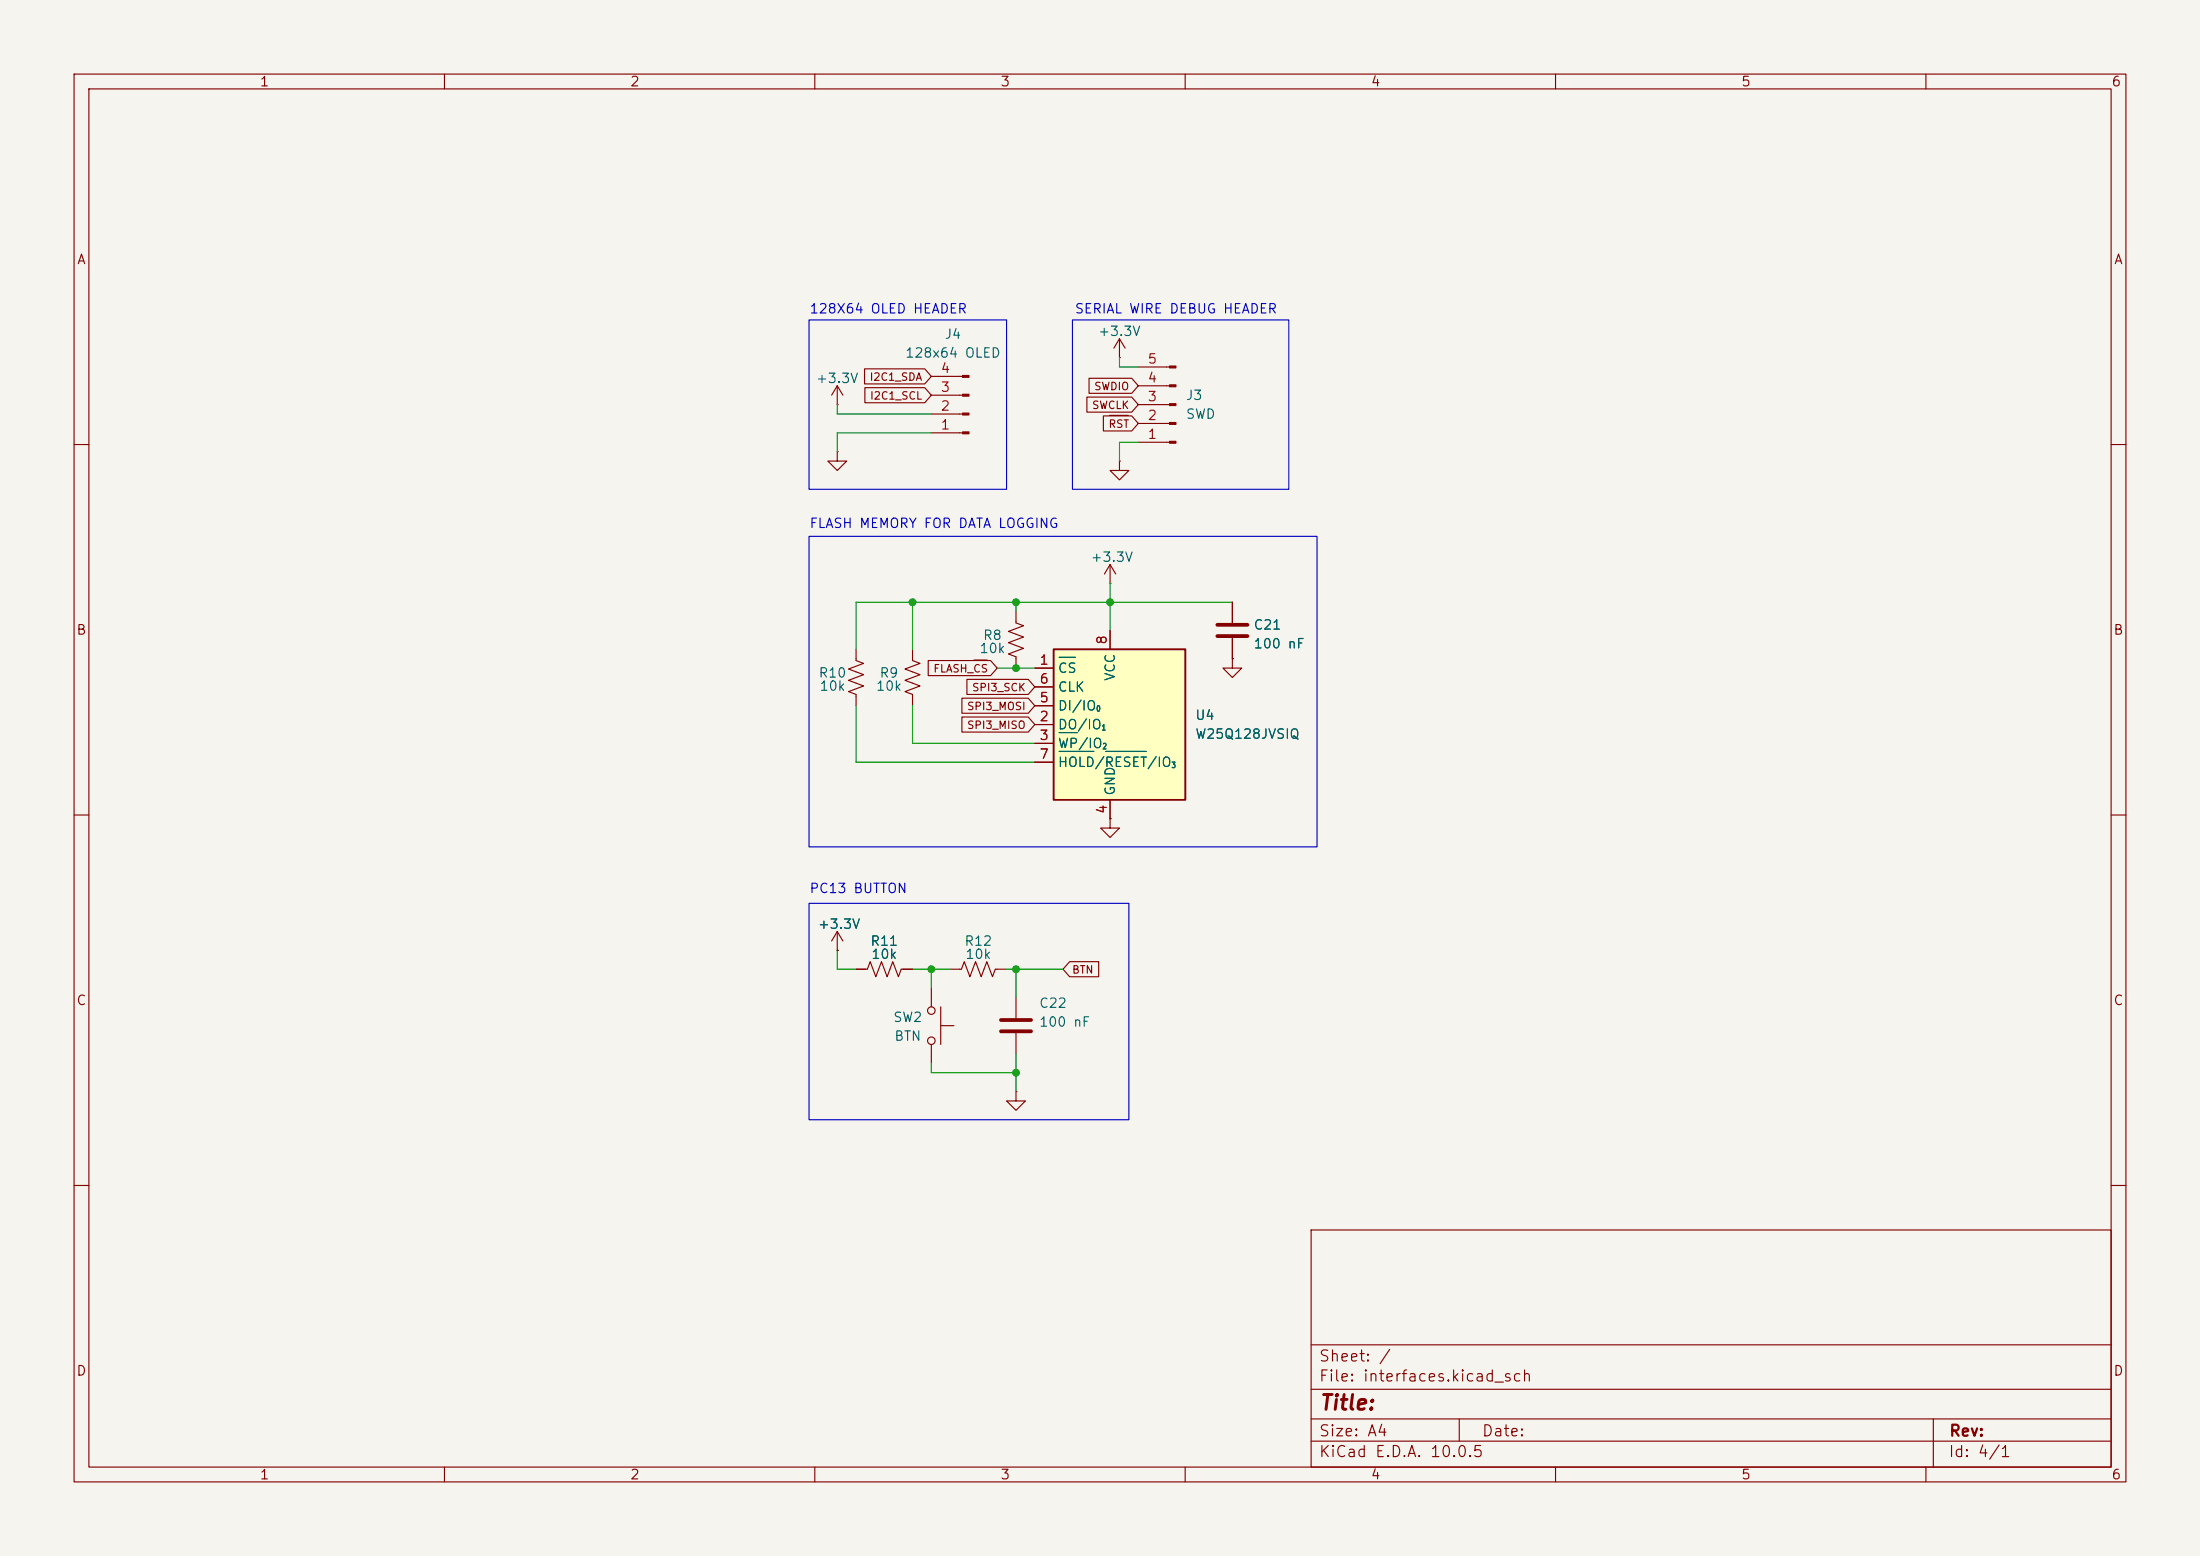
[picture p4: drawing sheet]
<svg xmlns="http://www.w3.org/2000/svg" width="297mm" height="210mm" viewBox="0 0 297 210" stroke-linecap="round" stroke-linejoin="round" font-family="sans-serif">
<path d="M0 0h297v210h-297z" fill="#f5f4ef" stroke="#f5f4ef" stroke-width=".14"/>
<g fill="none" stroke="#840000" stroke-width=".15">
<path d="M10 10h277v190h-277zM12 12h273v186h-273zM60 10v2M110 10v2M160 10v2M210 10v2M260 10v2M113 54.6h.1M113 52.1l-.7 1.2M113 52.1l.8 1.2M113 52.1v2.5M125.7 58.4h4.2"/>
<path d="M125.7 55.9h4.2M125.7 53.3h4.2M125.7 50.8h4.2M151.1 48.3h.1M151.1 45.7l-.7 1.3M151.1 45.7l.8 1.3M151.1 45.7v2.6M153.7 59.7h4.2M153.7 57.2h4.2M153.7 54.6h4.2M153.7 52.1h4.2M153.7 49.5h4.2"/>
<path d="M10 60h2M113 61v1.2h1.3l-1.3 1.3-1.2-1.3h1.2M113 61h.1M149.9 78.7h.1M149.9 76.2l-.8 1.3M149.9 76.2l.7 1.3M149.9 76.2v2.5M151.1 62.2v1.3h1.3l-1.3 1.3-1.2-1.3h1.2M151.1 62.2h.1M285 60h2M115.6 87.6v1.6l1 .3-2 .8 2 .8-2 .7 2 .8-2 .7 1 .4v1.6M123.2 87.6v1.6l1 .3-2 .8 2 .8-2 .7 2 .8-2 .7 1 .4v1.6"/>
<path d="M137.2 82.6v1.5l1 .4-2.1 .7 2.1 .8-2.1 .7 2.1 .8-2.1 .8 1.1 .3v1.6M166.4 88.9v1.3h1.2l-1.2 1.2-1.3-1.2h1.3M166.4 88.9h.1M166.4 81.3v2.8M166.4 86.1v2.8M10 110h2M149.9 110.5v1.3h1.2l-1.2 1.2-1.3-1.2h1.3M149.9 110.5h.1M285 110h2M113 128.3h.1M113 125.7v2.6M113 125.7l-.7 1.3"/>
<path d="M113 125.7l.8 1.3M115.6 130.8h1.5l.4-1 .7 2 .8-2 .8 2 .7-2 .8 2 .4-1h1.5M125.7 133.4v2.5M127 138.4h1.8M127 135.9v5.1M128.3 130.8h1.5l.4-1 .7 2 .8-2 .8 2 .7-2 .8 2 .4-1h1.5M137.2 134.6v2.8M137.2 139.4v2.8M125.7 141v2.5M137.2 147.3v1.3h1.2l-1.2 1.3-1.3-1.3h1.3M137.2 147.3h.1M10 160h2"/>
<path d="M177 166h108v32h-108zM285 160h2M60 198v2M110 198v2M160 198v2M177 194.5h108M177 191.5h108M177 187.5h108M177 181.5h108M197 191.5v3M210 198v2M260 198v2"/>
<path d="M261 191.5v6.5"/>
<circle cx="125.7" cy="136.4" r=".51"/>
<circle cx="125.7" cy="140.5" r=".51"/>
</g>
<g fill="#840000" stroke="#840000" stroke-width=".15">
<path d="M129.9 58.3h.9v.2h-.9z"/>
<path d="M129.9 55.8h.9v.2h-.9z"/>
<path d="M129.9 53.2h.9v.3h-.9z"/>
<path d="M129.9 50.7h.9v.2h-.9z"/>
<path d="M157.9 59.6h.8v.2h-.8z"/>
<path d="M157.9 57h.8v.3h-.8z"/>
<path d="M157.9 54.5h.8v.2h-.8z"/>
<path d="M157.9 51.9h.8v.3h-.8z"/>
<path d="M157.9 49.4h.8v.3h-.8z"/>
</g>
<path d="M164.3 84.3h4.1M164.3 85.9h4.1M135.1 137.7h4.1M135.1 139.2h4.1" fill="none" stroke="#840000" stroke-width=".51"/>
<path d="M142.2 87.6h17.8v20.4h-17.8z" fill="#ffffc2"/>
<path d="M142.2 87.6h17.8v20.4h-17.8z" fill="none" stroke="#840000" stroke-width=".25"/>
<g fill="none" stroke="#840000" stroke-width=".15">
<path d="M116.7 49.8h8.1l.9 1-.9 1h-8.1zM116.8 52.3h8l.9 1-.9 1.1h-8zM146.7 53.6h6.1l.9 1-.9 1h-6.1zM147 51.1h5.8l.9 1-.9 1h-5.8zM149 56.1h3.8l.9 1.1-.9 1h-3.8zM149.8 56.1h2.5M125.3 89.2h8.4l.9 1-.9 1h-8.4zM129.9 96.8h8.9l.9 1-.9 1h-8.9zM129.9 94.2h8.9l.9 1.1-.9 1h-8.9zM130.5 91.7h8.3l.9 1-.9 1h-8.3zM131.5 89.1h1.8M139.7 90.2h2.5"/>
<path d="M139.7 97.8h2.5M139.7 95.3h2.5M139.7 92.7h2.5M149.9 85.1v2.5M166.4 88.9h.1M166.4 81.3v2.8M166.4 86.1v2.8M139.7 100.3h2.5M139.7 102.9h2.5M149.9 110.5h.1M149.9 108v2.5M113 128.3h.1"/>
<path d="M115.6 130.8h1.2M121.9 130.8h1.3M144.4 129.8h3.9v2h-3.9l-.9-1z"/>
</g>
<path d="M143 88.7h2.2M143 98.9h2.4M143 101.4h4.7M149.3 101.4h5.5" fill="none" stroke="#006464" stroke-width=".15"/>
<g fill="none" stroke="#009600" stroke-width=".15">
<path d="M113 54.6v1.3h12.7M125.7 58.4h-12.7v2.6M151.1 48.3v1.2h2.6M153.7 59.7h-2.6v2.5M149.9 78.7v6.4M115.6 95.3v7.6h24.1M123.2 81.3v6.3M123.2 95.3v5h16.5M134.6 90.2h5.1M137.2 81.3v1.3M166.4 81.3h-50.8v6.3M113 128.3v2.5h2.6"/>
<path d="M123.2 130.8h5.1M125.7 130.8v2.6M135.9 130.8h7.6M137.2 130.8v3.8M125.7 143.5v1.3h11.5M137.2 142.2v5.1"/>
</g>
<path d="M109.2 43.2h26.7v22.8h-26.7zM144.8 43.2h29.2v22.8h-29.2zM109.2 72.4h68.6v41.9h-68.6zM109.2 121.9h43.2v29.2h-43.2z" fill="none" stroke="#0000c2" stroke-width=".15"/>
<g fill="#009600" stroke="#009600" stroke-width=".14">
<circle cx="137.2" cy="90.2" r=".46"/>
<circle cx="123.2" cy="81.3" r=".46"/>
<circle cx="137.2" cy="81.3" r=".46"/>
<circle cx="149.9" cy="81.3" r=".46"/>
<circle cx="125.7" cy="130.8" r=".46"/>
<circle cx="137.2" cy="130.8" r=".46"/>
<circle cx="137.2" cy="144.8" r=".46"/>
</g>
<text font-size="2" fill="#840000" x="178" y="190.8">Title:</text>
<g font-size="1.5" fill="#840000">
<text x="178" y="184.1">Sheet: /</text>
<text x="178" y="186.8">File: interfaces.kicad_sch</text>
<text x="178" y="197">KiCad E.D.A. 10.0.5</text>
<text x="178" y="194.2">Size: A4</text>
<text x="200" y="194.2">Date:</text>
<text x="263" y="197">Id: 4/1</text>
<text x="263" y="194.2">Rev:</text>
</g>
<g font-size="1.3" fill="#840000">
<text x="35" y="12">1</text>
<text x="85" y="12">2</text>
<text x="135" y="12">3</text>
<text x="185" y="12">4</text>
<text x="235" y="12">5</text>
<text x="285" y="12">6</text>
<text x="10.3" y="36">A</text>
<text x="285.3" y="36">A</text>
<text x="10.2" y="86">B</text>
<text x="285.2" y="86">B</text>
<text x="10.2" y="136">C</text>
<text x="285.2" y="136">C</text>
<text x="10.2" y="186">D</text>
<text x="285.2" y="186">D</text>
<text x="35" y="200">1</text>
<text x="85" y="200">2</text>
<text x="135" y="200">3</text>
<text x="185" y="200">4</text>
<text x="235" y="200">5</text>
<text x="285" y="200">6</text>
</g>
<g font-size="1.3" fill="#0000c2">
<text x="109.2" y="42.6">128X64 OLED HEADER</text>
<text x="145" y="42.6">SERIAL WIRE DEBUG HEADER</text>
<text x="109.2" y="71.6">FLASH MEMORY FOR DATA LOGGING</text>
<text x="109.2" y="120.9">PC13 BUTTON</text>
</g>
<g font-size="1.3" fill="#006464">
<text x="127.4" y="46">J4</text>
<text x="148.2" y="45.7">+3.3V</text>
<text x="110.1" y="52">+3.3V</text>
<text x="122.1" y="48.6">128x64 OLED</text>
<text x="160" y="54.3">J3</text>
<text x="160" y="56.8">SWD</text>
<text x="147.1" y="76.1">+3.3V</text>
<text x="132.1" y="88.5">10k</text>
<text x="132.6" y="86.7">R8</text>
<text x="169.1" y="85.3">C21</text>
<text x="169.1" y="87.8">100 nF</text>
<text x="110.4" y="91.8">R10</text>
<text x="110.5" y="93.5">10k</text>
<text x="118.2" y="93.5">10k</text>
<text x="118.6" y="91.8">R9</text>
<text x="142.7" y="91.1">CS</text>
<text x="142.7" y="93.7">CLK</text>
<text x="150.8" y="92" transform="rotate(-90 150.8 92)">VCC</text>
<text x="142.7" y="98.8">DO/IO</text>
<text x="142.7" y="101.3">WP/IO</text>
<text x="142.7" y="96.2">DI/IO</text>
<text x="161.3" y="97.5">U4</text>
<text x="161.3" y="100">W25Q128JVSIQ</text>
<text x="142.7" y="103.8">HOLD/RESET/IO</text>
<text x="150.8" y="107.5" transform="rotate(-90 150.8 107.5)">GND</text>
<text x="110.3" y="125.7">+3.3V</text>
<text x="117.4" y="128">R11</text>
<text x="117.5" y="129.7">10k</text>
<text x="130.1" y="128">R12</text>
<text x="130.2" y="129.7">10k</text>
<text x="140.2" y="136.3">C22</text>
<text x="120.5" y="138.3">SW2</text>
<text x="120.6" y="140.8">BTN</text>
<text x="140.2" y="138.9">100 nF</text>
</g>
<g font-size="1.3" fill="#a90000">
<text x="126.9" y="53.2">3</text>
<text x="126.9" y="50.7">4</text>
<text x="154.8" y="51.9">4</text>
<text x="154.8" y="49.4">5</text>
<text x="126.9" y="58.3">1</text>
<text x="126.9" y="55.7">2</text>
<text x="154.8" y="59.6">1</text>
<text x="154.8" y="57">2</text>
<text x="154.8" y="54.5">3</text>
<text x="149.7" y="87.1" transform="rotate(-90 149.7 87.1)">8</text>
<text x="140.2" y="90">1</text>
<text x="140.2" y="95.1">5</text>
<text x="140.2" y="92.6">6</text>
<text x="140.2" y="97.7">2</text>
<text x="140.2" y="100.2">3</text>
<text x="140.2" y="102.7">7</text>
<text x="149.7" y="110" transform="rotate(-90 149.7 110)">4</text>
</g>
<g font-size="1" fill="#840000">
<text x="117.3" y="51.6">I2C1_SDA</text>
<text x="147.6" y="52.9">SWDIO</text>
<text x="117.4" y="54.2">I2C1_SCL</text>
<text x="147.3" y="55.5">SWCLK</text>
<text x="149.6" y="58">RST</text>
<text x="125.9" y="91">FLASH_CS</text>
<text x="131.1" y="93.6">SPI3_SCK</text>
<text x="130.5" y="98.6">SPI3_MISO</text>
<text x="130.5" y="96.1">SPI3_MOSI</text>
<text x="144.7" y="131.7">BTN</text>
</g>
<g font-size=".8" fill="#006464">
<text x="147.9" y="96.2">0</text>
<text x="148.7" y="98.8">1</text>
<text x="148.8" y="101.3">2</text>
<text x="158.1" y="103.8">3</text>
</g>
</svg>
